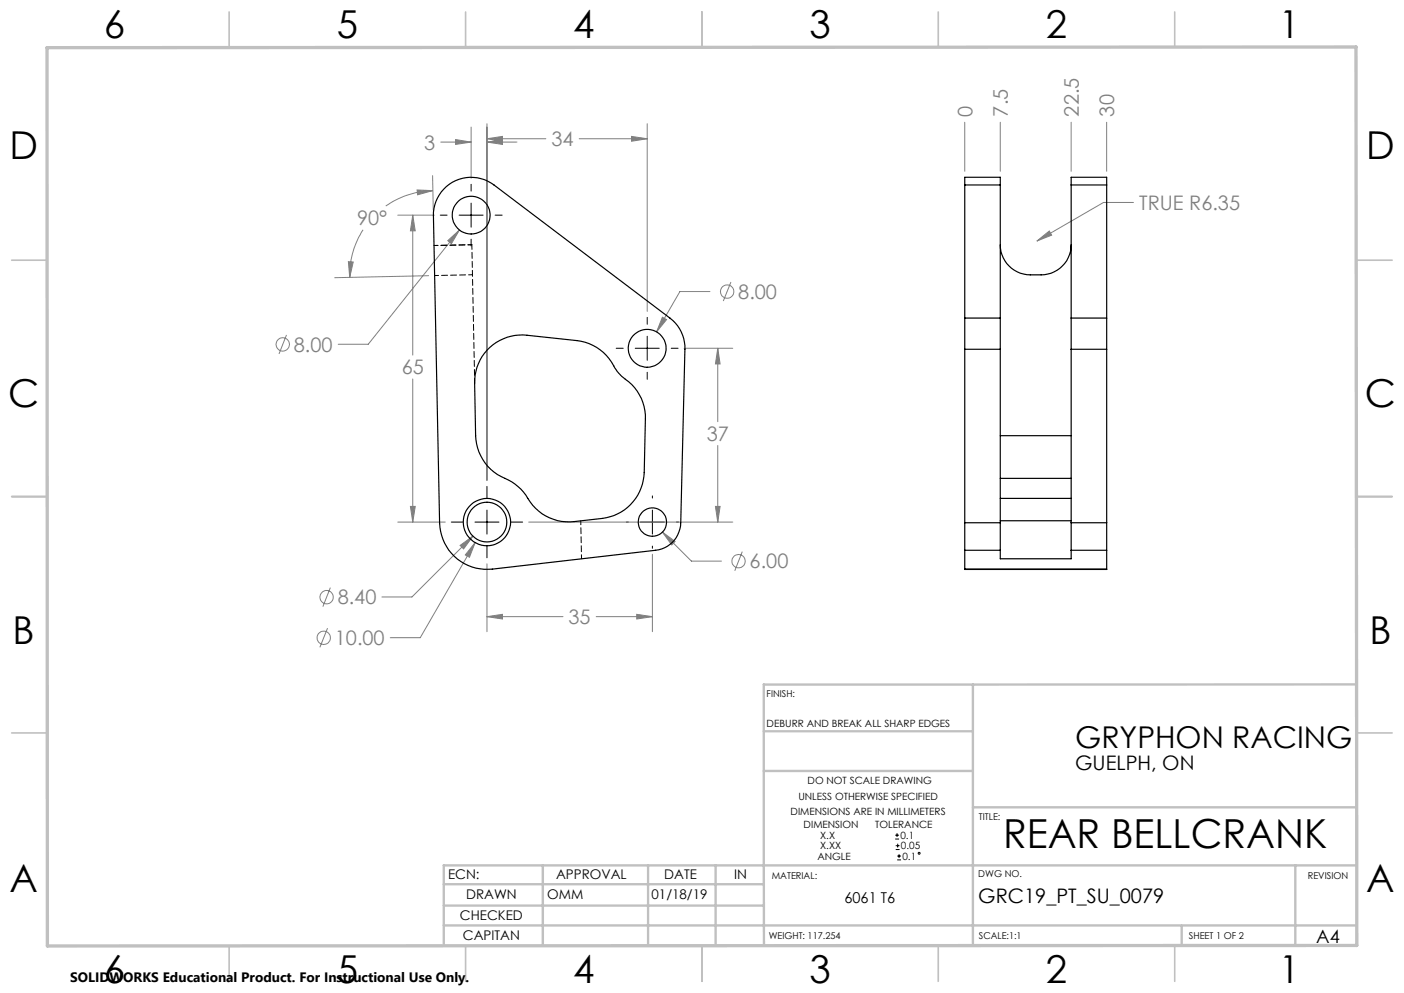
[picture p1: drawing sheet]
<svg xmlns="http://www.w3.org/2000/svg" width="297mm" height="210mm" viewBox="0 0 297 210" stroke-linecap="round" stroke-linejoin="round" font-family="sans-serif">
<g fill="none" stroke="#808080" stroke-width=".21">
<path d="M91.5 37.1l.2 7.3M93.2 30h6.5M96.4 29.5l3.3 .5-3.3 .5zM99.7 26.9v10.8M103 29.3l3.3-.5v1.1zM103 30l3.3-.5v1zM103 26.2v75.4M103 29.3h12.5M103 30h6.4M122.5 29.3h14.4M133.6 28.8l3.3 .5-3.3 .6zM136.9 26.2v39.7"/>
<path d="M204.1 25.9v10.3M211.6 25.9v10.3M226.6 25.9v10.3M234.1 25.9v10.3M73.7 55.3l1 .1-.7 3.3zM76.8 48.6a17.7 17.7 0 0 0-2.8 10.1M84.1 45.5h7.8M87.3 45.5l.5 3.3h-1zM87.3 45.5v29.6M88.2 40.2l3.3 .1-3.2 .9zM90.7 58.3l-19.9 .4M91.5 40.3a18.6 18.6 0 0 0-9.9 3.3"/>
<path d="M94.7 50.9l2.5-2.3-1.7 2.9zM97.2 48.6l-19.3 24.2h-6.4M154.6 59.6l-1.6 4.1M219.4 51l2.6-2.1 .5 .8zM239.8 42.8h-6.4l-14 8.2M60.6 70.8l-1.6 4.1M140.1 67.1l.9 .5-2.1 2.6zM144.7 73.7h10.3M150.2 61.7h-6.4l-4.9 8.5M151.8 73.7l.5 3.3h-1zM151.8 73.7v15.5M87.3 80.1v30.3"/>
<path d="M151.8 94.2v16.2M84.1 110.4h10.1M86.8 107.1h1l-.5 3.3zM97.3 115.3l2.7-1.9-1.9 2.7zM100 113.4l-12.9 12.9h-6.3M100.5 114.8l-1.2 3.1-.9-.5zM100.5 114.8l-11.6 20.1h-6.3M103 119.2v14.4M111.8 110.4h43.2M138 117.2v16.4M140.1 112.5l2.7 2-.7 .7zM140.1 112.5l6.2 6.2h6.3"/>
<path d="M151.3 107.1h1l-.5 3.3zM157 116.7l-1.6 4M69.3 132.8l-1.6 4.1M69.9 124.3l-1.6 4M103 130.4l3.3-.5v1zM103 130.4h16.1M126.1 130.4h11.9M134.7 129.9l3.3 .5-3.3 .5z"/>
<circle cx="59.8" cy="72.8" r="1.42"/>
<circle cx="153.8" cy="61.7" r="1.4"/>
<circle cx="156.2" cy="118.7" r="1.41"/>
<circle cx="68.5" cy="134.9" r="1.41"/>
<circle cx="69.1" cy="126.3" r="1.4"/>
</g>
<g fill="none" stroke="#000" stroke-width=".21">
<path d="M99.7 39v1.4M93.1 45.5h1.5M97.1 45.5h5.1M99.7 43v5M99.7 50.6v1.4M104.7 45.5h1.5M130.4 73.7h1.4M134.4 73.7h5.1M136.9 67.1v1.5M136.9 71.1v5.1M136.9 78.7v1.5M142 73.7h1.4"/>
<path d="M95.5 110.4h2.4M100.5 110.4h5.1M103 102.9v2.4M103 107.9v5.1M103 115.5v2.5M108.1 110.4h2.5M132.5 110.4h.4M135.5 110.4h5M138 104.9v.4M138 107.9v5.1M138 115.5v.4M143.1 110.4h.4"/>
<path d="M189.4 177.4h.8M189.4 176.6h.8M189.5 179.7h.8M189.5 178.8h.8M189.8 176.2v.8M189.9 178.4v.8M189.8 181.8h.8M189.8 181h.8M190.2 180.6v.9"/>
<circle cx="194.4" cy="180.4" r=".2"/>
</g>
<g fill="none" stroke="#c0c0c0" stroke-width=".35">
<path d="M48.5 2.5v7.5M98.5 2.5v7.5M148.5 2.5v7.5M198.5 2.5v7.5M248.5 2.5v7.5M2.5 55h7.5M287 55h7.5M2.5 105h7.5M287 105h7.5M2.5 155h7.5M287 155h7.5M48.5 200v7.5"/>
<path d="M98.5 200v7.5M148.5 200v7.5M198.5 200v7.5M248.5 200v7.5"/>
</g>
<g fill="none" stroke="#c0c0c0" stroke-width=".5">
<path d="M161.6 154.6h44.2M205.8 144.8v55.2M287 144.7l-125.4 .1v55.2M161.6 163h44.2M205.8 170.7h81.2M93.9 195.7h193.1M93.9 191.5h67.7M93.9 187h67.7M114.8 183v17M137.1 183v17M151.4 183v17M250 195.8v4.2"/>
<path d="M274 183v16.9M287 183h-193.1v17"/>
</g>
<path d="M9.9 10.1l276.9-.2 .2 190-277 .2z" fill="none" stroke="#c0c0c0" stroke-width=".7"/>
<path d="M97.3 115.3l.8 .8 1.9-2.7zM100.5 114.8l-2.1 2.6 .9 .5zM140.1 112.5l2 2.7 .7-.7zM140.1 67.1l-1.2 3.1 2.1-2.6zM94.7 50.9l.8 .6 1.7-2.9zM103 130.4l3.3-.5v1zM134.7 129.9l3.3 .5-3.3 .5zM103 29.3l3.3-.5v1.1zM133.6 28.8l3.3 .5-3.3 .6zM103 30l3.3-.5v1zM96.4 29.5l3.3 .5-3.3 .5zM87.3 45.5l.5 3.3h-1zM86.8 107.1h1l-.5 3.3zM151.3 107.1h1l-.5 3.3zM151.8 73.7l.5 3.3h-1zM88.2 40.2l3.3 .1-3.2 .9zM73.7 55.3l1 .1-.7 3.3zM219.4 51l3.1-1.3-.5-.8z" fill="#808080"/>
<g fill="none" stroke="#000" stroke-width=".25">
<path d="M93.9 40a8 8 0 0 1 10.6-.9l37.2 28.2a8 8 0 0 1 3.2 6.6l-.9 36.7a5.9 5.9 0 0 1-5.3 5.8l-34.6 4a10 10 0 0 1-11.1-9.8l-1.3-64.9a7.9 7.9 0 0 1 2.2-5.7zM204.1 39.1v-1.6h7.5v1.6M204.1 39.1v28.2M204.1 39.1h7.5M211.6 39.1v28.2M226.6 39.1v-1.6h7.5v1.6M226.6 39.1v28.2M226.6 39.1h7.5M234.1 39.1v28.2M211.6 51.8a6.4 6.4 0 0 0 6.3 6.3 8.3 8.3 0 0 0 6.3-1.3 6.4 6.4 0 0 0 2.4-5M103 74a10.2 10.2 0 0 1 8.5-3.1l10.5 1.1a10.5 10.5 0 0 1 8.3 6.2 12.9 12.9 0 0 0 3.4 3.1 9.8 9.8 0 0 1 2.8 7.3l-.2 11.3a10.1 10.1 0 0 1-8.9 9.7l-5.9 .7a10.1 10.1 0 0 1-10.3-5.6 11.2 11.2 0 0 0-5.2-3.9 10.1 10.1 0 0 1-5.4-8.7l-.2-11.1a9.9 9.9 0 0 1 2.6-7zM204.1 67.3v6.6"/>
<path d="M204.1 73.9h7.5M204.1 67.3h7.5M204.1 73.9v36.7M211.6 67.3v6.6M211.6 73.9v36.7M226.6 67.3v6.6M226.6 73.9h7.5M226.6 67.3h7.5M226.6 73.9v36.7M234.1 67.3v6.6M234.1 73.9v36.7M211.6 92.1h15"/>
<path d="M204.1 110.6v5.8M204.1 110.6h7.5M204.1 116.4v4M204.1 116.4h7.5M211.6 110.6v5.8M211.6 116.4v1.8h15v-1.8M211.6 110.1h15M211.6 105.4h15M211.6 101.2h15M226.6 110.6v5.8M226.6 110.6h7.5M226.6 116.4h7.5"/>
<path d="M234.1 110.6v5.8M234.1 116.4v4M204.1 120.4h30"/>
<circle cx="99.7" cy="45.5" r="4"/>
<circle cx="136.9" cy="73.7" r="4"/>
<circle cx="103" cy="110.4" r="5"/>
<circle cx="103" cy="110.4" r="4.2"/>
<circle cx="138" cy="110.4" r="3"/>
</g>
<path d="M91.8 51.9l8-.1M91.9 58.3l8-.2M99.8 51.8l-8 .1M122.9 110.1l.1 8.1" fill="none" stroke="#000" stroke-width=".21" stroke-dasharray="1.3 .6" stroke-dashoffset=".4"/>
<path d="M99.8 51.8l.6 29.2" fill="none" stroke="#000" stroke-width=".21" stroke-dasharray="1.3 .6" stroke-dashoffset=".3"/>
<text font-size="8.5" x="212.2" y="179.3">REAR BELLCRANK</text>
<g font-size="8.1">
<text x="22" y="8">6</text>
<text x="71.2" y="8">5</text>
<text x="121.2" y="8">4</text>
<text x="171.3" y="8">3</text>
<text x="221.3" y="8">2</text>
<text x="270.5" y="8">1</text>
<text x="2" y="33.6">D</text>
<text x="289" y="33.6">D</text>
<text x="1.7" y="86.1">C</text>
<text x="288.7" y="86.1">C</text>
<text x="2.7" y="136.1">B</text>
<text x="289.7" y="136.1">B</text>
<text x="2" y="188.6">A</text>
<text x="289" y="188.6">A</text>
<text x="22" y="208">6</text>
<text x="71.2" y="208">5</text>
<text x="121.2" y="208">4</text>
<text x="171.3" y="208">3</text>
<text x="221.3" y="208">2</text>
<text x="270.5" y="208">1</text>
</g>
<text font-size="6.3" x="227.4" y="158.2">GRYPHON RACING</text>
<g font-size="4.2" fill="#808080">
<text x="205.7" y="24.6" transform="rotate(-90 205.7 24.6)">0</text>
<text x="213.2" y="24.6" transform="rotate(-90 213.2 24.6)">7.5</text>
<text x="228.2" y="24.6" transform="rotate(-90 228.2 24.6)">22.5</text>
<text x="235.7" y="24.6" transform="rotate(-90 235.7 24.6)">30</text>
<text x="89.7" y="31.6">3</text>
<text x="116.7" y="30.9">34</text>
<text x="75.6" y="47.7">90°</text>
<text x="241" y="44.4">TRUE R6.35</text>
<text x="156.2" y="63.2">8.00</text>
<text x="62.2" y="74.4">8.00</text>
<text x="85" y="79.2">65</text>
<text x="149.5" y="93.3">37</text>
<text x="158.6" y="120.2">6.00</text>
<text x="71.4" y="127.8">8.40</text>
<text x="120.3" y="132">35</text>
<text x="70.8" y="136.4">10.00</text>
</g>
<g font-size="4.2">
<text x="227.4" y="162.8">GUELPH, ON</text>
<text x="207" y="190.9">GRC19_PT_SU_0079</text>
</g>
<text font-size="3.9" x="278.4" y="199.3">A4</text>
<text font-size="3.2" x="178.6" y="190.9">6061 T6</text>
<text font-size="2.9" x="14.9" y="207.6">SOLIDWORKS Educational Product. For Instructional Use Only.</text>
<g font-size="2.8">
<text x="94.8" y="185.9">ECN:</text>
<text x="117.6" y="185.9">APPROVAL</text>
<text x="140.5" y="185.9">DATE</text>
<text x="155.3" y="185.9">IN</text>
<text x="98.6" y="190.2">DRAWN</text>
<text x="115.8" y="190.2">OMM</text>
<text x="137.8" y="190.2">01/18/19</text>
<text x="97.3" y="194.5">CHECKED</text>
<text x="97.9" y="198.9">CAPITAN</text>
</g>
<g font-size="2.1">
<text x="162.2" y="153.7">DEBURR AND BREAK ALL SHARP EDGES</text>
<text x="170.8" y="165.8">DO NOT SCALE DRAWING</text>
<text x="167.2" y="172.4">DIMENSIONS ARE IN MILLIMETERS</text>
<text x="168.9" y="169.2">UNLESS OTHERWISE SPECIFIED</text>
<text x="170" y="175.2">DIMENSION</text>
<text x="173.5" y="179.6">X.XX</text>
<text x="173.5" y="177.4">X.X</text>
<text x="185.2" y="175.2">TOLERANCE</text>
<text x="190.5" y="177.4">0.1</text>
<text x="190.6" y="179.6">0.05</text>
<text x="172.9" y="181.8">ANGLE</text>
<text x="190.9" y="181.8">0.1</text>
</g>
<g font-size="2">
<text x="162.2" y="147.5">FINISH:</text>
<text x="207.1" y="173.3">TITLE:</text>
<text x="163.3" y="185.9">MATERIAL:</text>
<text x="207" y="185.5">DWG NO.</text>
<text x="276.7" y="185.9">REVISION</text>
<text x="162.6" y="198.5">WEIGHT: 117.254</text>
<text x="207.1" y="198.6">SCALE:1:1</text>
<text x="251.5" y="198.6">SHEET 1 OF 2</text>
</g>
</svg>
